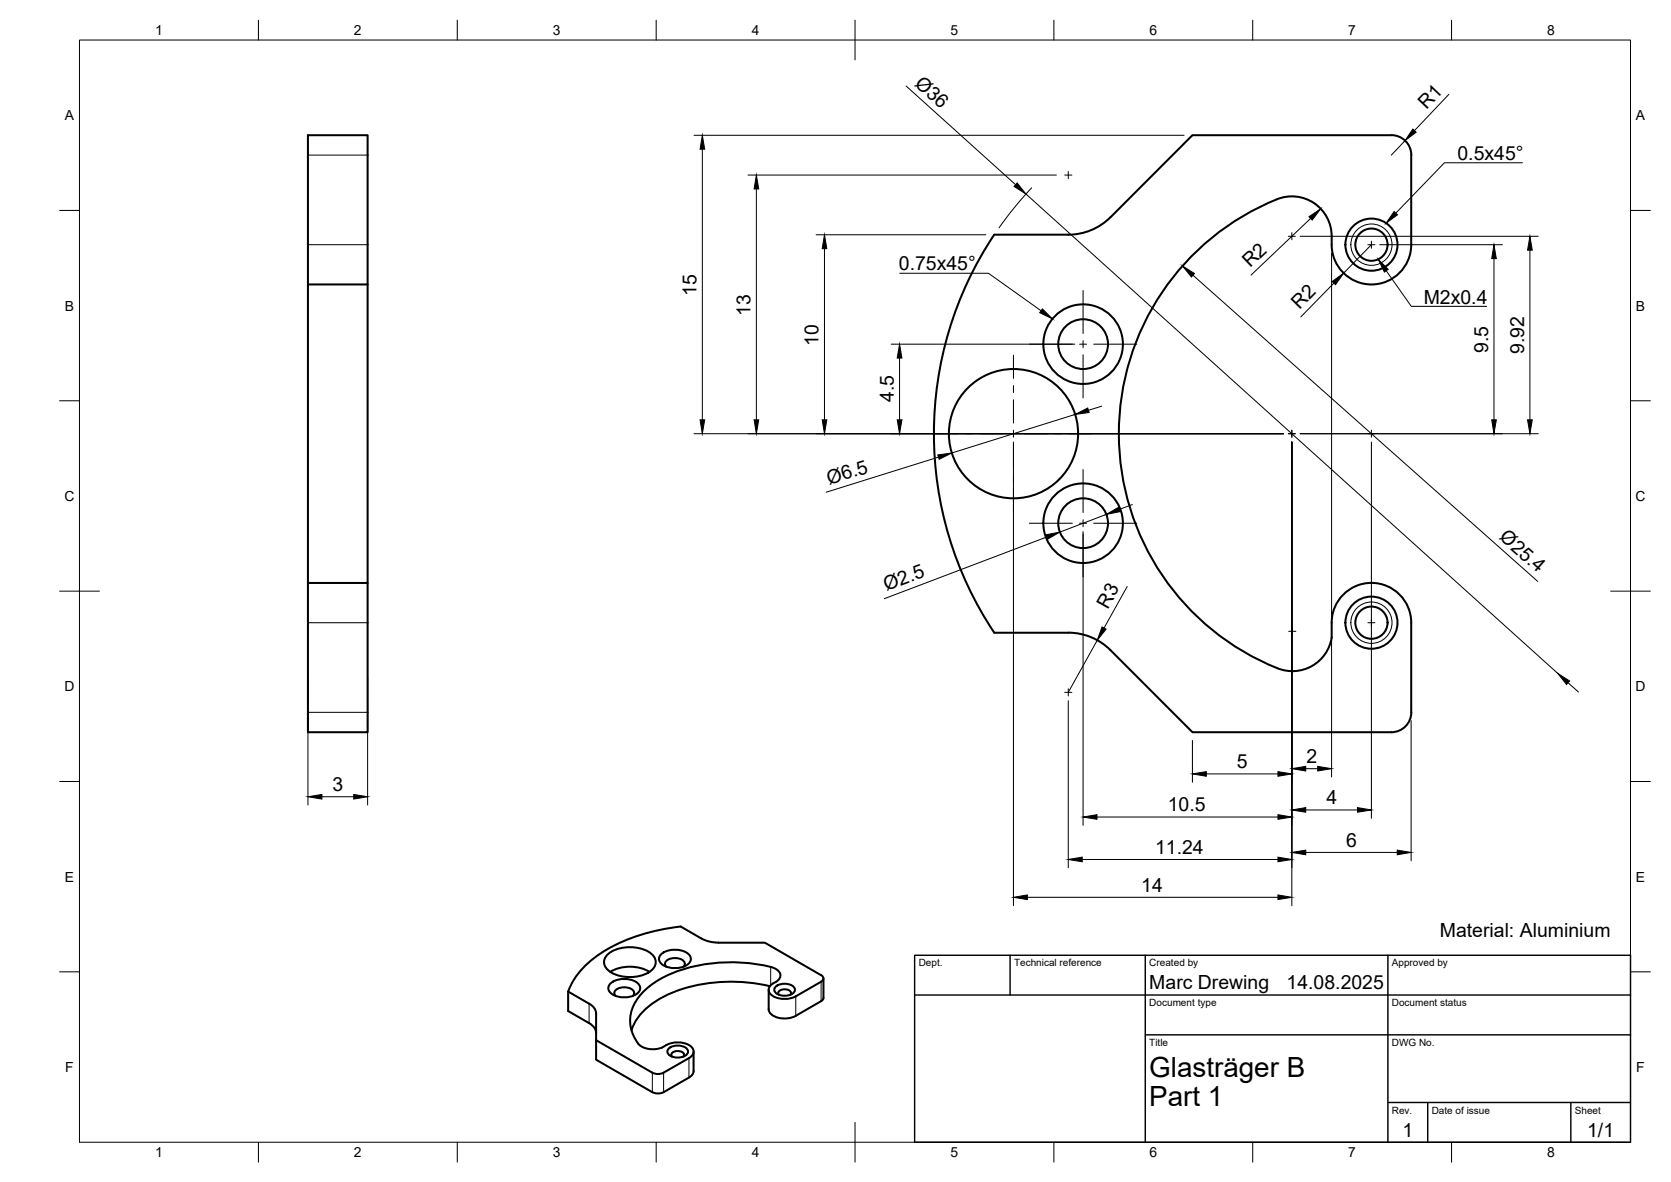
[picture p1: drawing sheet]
<svg xmlns="http://www.w3.org/2000/svg" width="420mm" height="297mm" viewBox="0 0 420 297" stroke-linecap="round" stroke-linejoin="round" font-family="sans-serif">
<!-- layer: Visible -->
<g fill="none" stroke="#000" stroke-width=".51">
<path d="M349.8 34h-50l-20.6 20.6M349.9 34a5 5 0 0 1 5 5l-.1 22.5a10 10 0 0 1-10 10 10 10 0 0 1-10-10 10.7 10.7 0 0 0-4.4-10.4 10 10 0 0 0-9.3-1 63.5 63.5 0 0 0-39.8 59.4 63.5 63.5 0 0 0 40.8 58.7 10 10 0 0 0 12.7-8v-3.7M279.2 54.6a15 15 0 0 1-10.6 4.4h-18.6a90 90 0 0 0 0 100M77.4 71.5h15M77.4 146.5h15v-112.5h-15v150h15v-37.5M250 159h18.6M268.6 159a15 15 0 0 1 10.6 4.4l20.6 20.6h50M334.8 156.5a10 10 0 0 1 10-10 10 10 0 0 1 10 10M354.8 156.5l.1 22.5a5 5 0 0 1-5 5M153 239.6a9.7 9.7 0 0 1 10.7 0 2.71 2.71 0 0 1 1.1 2.7 2.71 2.71 0 0 1-1.8 2.1 9.9 9.9 0 0 1-10-.5 2.56 2.56 0 0 1 0-4.3zM166.3 239.8a5.6 5.6 0 0 1 7.2 .4 1.95 1.95 0 0 1-1.6 2.7 5.6 5.6 0 0 1-6-1.2 1.51 1.51 0 0 1 .4-1.9zM176.4 235.9l-5.2-3.1a44.2 44.2 0 0 0-22.1 8.1 18.7 18.7 0 0 0-6.2 8.3"/>
<path d="M176.4 235.9l2.3 .8 2 .2M180.7 236.9h11.6l14.2 8.2M142.9 249.2v4.9l6.2 3.7a2.46 2.46 0 0 1 .8 1.8M142.9 249.2l5.2 3M148.1 252.2l1 .7a2.46 2.46 0 0 1 .8 1.8v6.7l14.1 8.2M153.4 244.2a10 10 0 0 1 9.9 0M153.5 247.1a5.6 5.6 0 0 1 7.3 .5 1.95 1.95 0 0 1-1.6 2.7 5.6 5.6 0 0 1-6-1.2 1.51 1.51 0 0 1 .3-2zM154.8 250.3a1.25 1.25 0 0 1-.1-1.4 1.25 1.25 0 0 1 1.1-.6 2.88 2.88 0 0 1 3.7 1.2l-.4 .8M167.5 242.9a1.25 1.25 0 0 1-.1-1.3 1.25 1.25 0 0 1 1.2-.7 2.88 2.88 0 0 1 3.6 1.2l-.3 .8M193.3 248.7v4.9a3.5 3.5 0 0 0 3.8 2.4l1.9-.3 1.1-.4M193.6 247.8a40.2 40.2 0 0 0-27.7 3.2 14.7 14.7 0 0 0-7.1 7.9M195 248a3.5 3.5 0 0 1 4.8 .3 1.58 1.58 0 0 1-1.7 1.9h-1.7a1.58 1.58 0 0 1-1.6-1.9z"/>
<path d="M195.9 250l-.2-.3a1.55 1.55 0 0 1 2.2-1 .87 .87 0 0 1 .8 1.3M200.1 250.4a5.6 5.6 0 0 1-6.6-.9 1.65 1.65 0 0 1 .9-2.4 2.02 2.02 0 0 0 1.6-2.8l-.7-.6a7.3 7.3 0 0 0-3.2-1.1 39.7 39.7 0 0 0-26.2 3.5 13.6 13.6 0 0 0-7.4 9.3 9.1 9.1 0 0 0 2.6 7.5 6.5 6.5 0 0 0 7.1-.6 5.6 5.6 0 0 1 6 1.2 1.67 1.67 0 0 1-1 2.4l-6.3 3.7M206.5 246.7l-6.4 3.7M206.5 251.6l-6.4 3.7M206.5 245.1a.86 .86 0 0 1 .5 .8 .86 .86 0 0 1-.5 .8M207.1 250.8l-.2 .4-.4 .4M207.1 245.9v4.9M149.9 261.4v4.9l14.1 8.2M164 269.6l1.4 .3 1.5-.3M164 274.5l1.4 .3 1.5-.3M168.1 263.5a3.5 3.5 0 0 1 4.8 .4 1.58 1.58 0 0 1-1.7 1.8h-1.6a1.58 1.58 0 0 1-1.7-1.8zM169 265.5l-.2-.3a1.55 1.55 0 0 1 2.2-1 .87 .87 0 0 1 .8 1.3"/>
<path d="M174.4 264.3v4.9M174.4 269.2l-.2 .7-.6 .6-6.7 4"/>
<circle cx="344.8" cy="61.5" r="4.1"/>
<circle cx="344.8" cy="61.5" r="6.6"/>
<circle cx="272.3" cy="86.5" r="6.3"/>
<circle cx="272.3" cy="86.5" r="10"/>
<circle cx="254.8" cy="109" r="16.2"/>
<circle cx="272.3" cy="131.5" r="6.3"/>
<circle cx="272.3" cy="131.5" r="10"/>
<circle cx="344.8" cy="156.5" r="4.1"/>
<circle cx="344.8" cy="156.5" r="6.6"/>
</g>
<!-- layer: Visible Narrow -->
<g fill="none" stroke="#000" stroke-width=".25">
<path d="M77.4 39h15M77.4 61.5h15M77.4 156.5h15M77.4 179h15M148.1 252.2v4.9M193.8 243v4.6M200.1 250.4v4.9M206.5 246.7v4.9M164 269.6v4.9M166.9 269.6v4.9M173.2 265.9v4.9"/>
<circle cx="344.8" cy="61.5" r="5.2"/>
<circle cx="344.8" cy="156.5" r="5.2"/>
</g>
<!-- layer: BORDER -->
<g fill="none" stroke="#000" stroke-width=".25">
<path d="M20 10.1h390v276.9h-390zM65 5.1v5M115 5.1v5M165 5.1v5M215 5.1v10M265 5.1v5M315 5.1v5M365 5.1v5M15 52.9h5M410 52.9h5M15 100.7h5M410 100.7h5"/>
<path d="M15 148.6h10M405 148.6h10M15 196.4h5M410 196.4h5M15 244.2h5M410 244.2h5M65 287v5M115 287v5M165 287v5M215 282.1v9.9M265 287v5M315 287v5"/>
<path d="M365 287v5"/>
</g>
<!-- layer: TITLEBLOCK -->
<path d="M230 240.1h180v46.9h-180zM230 250h180M254 240.1v9.9M288 240.1v46.9M349 240.1v46.9M288 260.1h122M349 277.1h61M359 277.1v9.9M395 277.1v9.9" fill="none" stroke="#000" stroke-width=".36"/>
<!-- layer: Smart Centers -->
<g fill="none" stroke="#000" stroke-width=".25">
<path d="M267.7 44h1.8M268.6 43.1v1.8M323.9 59.4h1.8M324.8 58.5v1.8M272.3 73v10.8M343.9 61.5h1.8M344.8 60.6v1.8M254.8 89.2v5.9M254.8 96.9v1.8M258.8 86.5h10.8M271.4 86.5h1.8M272.3 85.6v1.8"/>
<path d="M272.3 89.2v10.8M275 86.5h10.8M235.1 109h5.8M242.7 109h1.8M246.3 109h5.8M253.9 109h1.8M254.8 100.5v5.8M254.8 108.1v1.8M254.8 111.7v5.8M254.8 119.3v1.8M257.5 109h5.9M265.2 109h1.7"/>
<path d="M268.7 109h5.9M272.3 118v10.8M323.9 109h1.8M324.8 108.1v1.8M343.9 109h1.8M344.8 108.1v1.8M254.8 122.9v5.8M258.8 131.5h10.8M271.4 131.5h1.8M272.3 130.6v1.8M272.3 134.2v10.8M275 131.5h10.8"/>
<path d="M324 158.7h1.8M325 157.8v1.8M343.9 156.5h1.8M344.8 155.6v1.8M267.7 174h1.8M268.6 173.1v1.8"/>
</g>
<!-- layer: FD_Dimensions -->
<g fill="none" stroke="#000" stroke-width=".25">
<path d="M174.5 34h123.2M176.6 37.5v68M227.8 21.6l27.6 24.8M353.3 35.4l-3.5 3.6M364.3 23.7l-8.6 9.1M188.1 44h77.5M190.2 47.5v58M205.2 59h42.7M258 48.8l133.7 120.4M259.4 47.2l-3.9 4.4-4.3 5.7M326.9 59.4h59.9M329.5 54.9l-14.9 14.2"/>
<path d="M207.3 62.5v43M300 69.2l86.6 76.9M334.8 63.6v131.7M335.4 71.1l-8.3 8.6M344.8 61.5l-7 7.2M346.9 61.5h30.9M375.6 65v40.5M384.7 62.9v42.6M224.1 86.5h46.1M226.2 90v15.5M174.5 109h148.2M236 114.9l-28.2 8.8"/>
<path d="M254.8 111.1v116.5M270.3 104.1l-31 9.7M277 102.1l-3.3 1M324.8 111.1v116.5M326.9 109h59.9M344.8 111.1v94.5M263.2 134.9l-40.9 15.6M272.3 133.6v73.8M278.2 129.3l-11.7 4.4M284.7 126.8l-3.3 1.2M283.4 147.4l-5.8 10.4M77.4 170v32.3"/>
<path d="M92.4 170v32.3M268.6 176.1v42M275.9 160.9l-7.3 13.1M394.3 171.6l2.6 2.3M299.8 186.1v10.5M303.3 194.5h18M328.3 193.2h3M354.8 181.1v35.2M80.9 200.2h8M272.1 216h49.2M275.8 205.3h45.5M328.3 214.2h23"/>
<path d="M328.3 203.5h13M258.3 225.5h63"/>
</g>
<g fill="#000" stroke="#000" stroke-width=".25">
<path d="M176.6 34l.6 3.5h-1.2zM355.2 32.4l.9 .8-2.8 2.2zM190.2 44l.6 3.5h-1.2zM255.8 46l2.2 2.8-3-2zM329.1 54.5l3-2-2.2 2.8zM207.3 59l.6 3.5h-1.2zM297.3 66.8l3 1.9-.7 .9zM335 70.7l2.8-2-2 2.9zM375.6 61.5l.6 3.5h-1.1zM384.7 59.4l.6 3.5h-1.2zM226.2 86.5l.6 3.5h-1.2zM176 105.5h1.2l-.6 3.5z"/>
<path d="M189.6 105.5h1.2l-.6 3.5zM206.7 105.5h1.2l-.6 3.5zM225.6 105.5h1.2l-.6 3.5zM235.8 114.3l3.5-.5-3.1 1.6zM270.3 104.1l3.2-1.6 .4 1.2zM375.1 105.5h1.1l-.6 3.5zM384.1 105.5h1.2l-.6 3.5zM263 134.4l3.5-.7-3.1 1.8zM278.2 129.3l3-1.8 .4 1.1zM277.1 157.6l1 .5-2.2 2.8zM391.7 169.2l3 1.9-.8 .9zM77.4 200.2l3.5-.5v1.1z"/>
<path d="M88.9 199.7l3.5 .5-3.5 .6zM299.8 194.5l3.5-.6v1.2zM321.3 193.9l3.5 .6-3.5 .6zM324.8 193.2l3.5-.6v1.1zM331.3 192.6l3.5 .6-3.5 .5zM268.6 216l3.5-.6v1.2zM272.3 205.3l3.5-.6v1.2zM321.3 204.7l3.5 .6-3.5 .6zM321.3 215.4l3.5 .6-3.5 .6zM324.8 214.2l3.5-.6v1.2zM324.8 203.5l3.5-.5v1.1zM341.3 203l3.5 .5-3.5 .6z"/>
<path d="M351.3 213.6l3.5 .6-3.5 .6zM254.8 225.5l3.5-.6v1.2zM321.3 224.9l3.5 .6-3.5 .6z"/>
</g>
<!-- layer: Hole Notes -->
<path d="M346.5 65.2l2.5 2.5-.9 .7z" fill="#000" stroke="#000" stroke-width=".25"/>
<path d="M348.6 68l6.3 9h18.9" fill="none" stroke="#000" stroke-width=".25"/>
<!-- layer: Leaders -->
<path d="M350.5 53.2l.9 .8-2.9 2.1zM262.1 77.6l2.5 2.5-3.2-1.5z" fill="#000" stroke="#000" stroke-width=".25"/>
<path d="M382.8 40.9h-19.6l-12.2 12.7M226.2 68.7h22.3l13.3 9.4" fill="none" stroke="#000" stroke-width=".25"/>
<g font-size="7">
<text x="289" y="270.6">Glasträger B</text>
<text x="289" y="278.1">Part 1</text>
</g>
<g font-size="4.9">
<text x="229.8" y="21.3" transform="rotate(42 229.8 21.3)">Ø36</text>
<text x="358.6" y="27.7" transform="rotate(-47 358.6 27.7)">R1</text>
<text x="366.5" y="40.2">0.5x45°</text>
<text x="226" y="68">0.75x45°</text>
<text x="314.3" y="67.4" transform="rotate(-43 314.3 67.4)">R2</text>
<text x="175.1" y="74.4" transform="rotate(-90 175.1 74.4)">15</text>
<text x="326.8" y="78" transform="rotate(-46 326.8 78)">R2</text>
<text x="358" y="76.3">M2x0.4</text>
<text x="188.7" y="79.4" transform="rotate(-90 188.7 79.4)">13</text>
<text x="205.8" y="86.9" transform="rotate(-90 205.8 86.9)">10</text>
<text x="374.2" y="88.7" transform="rotate(-90 374.2 88.7)">9.5</text>
<text x="383.2" y="88.9" transform="rotate(-90 383.2 88.9)">9.92</text>
<text x="224.7" y="101.1" transform="rotate(-90 224.7 101.1)">4.5</text>
<text x="208.4" y="121.9" transform="rotate(-17 208.4 121.9)">Ø6.5</text>
<text x="376.8" y="135.3" transform="rotate(42 376.8 135.3)">Ø25.4</text>
<text x="222.9" y="148.6" transform="rotate(-21 222.9 148.6)">Ø2.5</text>
<text x="278.5" y="153.2" transform="rotate(-61 278.5 153.2)">R3</text>
<text x="328.5" y="191.8">2</text>
<text x="311" y="193">5</text>
<text x="83.6" y="198.8">3</text>
<text x="293.6" y="203.9">10.5</text>
<text x="333.5" y="202.1">4</text>
<text x="290.4" y="214.6">11.24</text>
<text x="338.5" y="212.8">6</text>
<text x="287" y="224.1">14</text>
<text x="362" y="235.6">Material: Aluminium</text>
<text x="289" y="248.5">Marc Drewing</text>
<text x="323.5" y="248.5">14.08.2025</text>
<text x="352.6" y="285.7">1</text>
<text x="399.1" y="285.7">1/1</text>
</g>
<g font-size="3.5">
<text x="39" y="8.8">1</text>
<text x="89" y="8.8">2</text>
<text x="139" y="8.8">3</text>
<text x="189" y="8.8">4</text>
<text x="239" y="8.8">5</text>
<text x="289" y="8.8">6</text>
<text x="339" y="8.8">7</text>
<text x="389" y="8.8">8</text>
<text x="16.3" y="30.2">A</text>
<text x="411.3" y="30.2">A</text>
<text x="16.3" y="78">B</text>
<text x="411.3" y="78">B</text>
<text x="16.2" y="125.9">C</text>
<text x="411.2" y="125.9">C</text>
<text x="16.2" y="173.7">D</text>
<text x="411.2" y="173.7">D</text>
<text x="16.3" y="221.6">E</text>
<text x="411.3" y="221.6">E</text>
<text x="16.4" y="269.4">F</text>
<text x="411.4" y="269.4">F</text>
<text x="39" y="290.8">1</text>
<text x="89" y="290.8">2</text>
<text x="139" y="290.8">3</text>
<text x="189" y="290.8">4</text>
<text x="239" y="290.8">5</text>
<text x="289" y="290.8">6</text>
<text x="339" y="290.8">7</text>
<text x="389" y="290.8">8</text>
</g>
<g font-size="2.5">
<text x="231" y="242.9">Dept.</text>
<text x="255" y="242.9">Technical reference</text>
<text x="289" y="242.9">Created by</text>
<text x="350" y="242.9">Approved by</text>
<text x="289" y="252.8">Document type</text>
<text x="350" y="252.8">Document status</text>
<text x="289" y="262.9">Title</text>
<text x="350" y="262.9">DWG No.</text>
<text x="350" y="279.9">Rev.</text>
<text x="360" y="279.9">Date of issue</text>
<text x="396" y="279.9">Sheet</text>
</g>
</svg>
